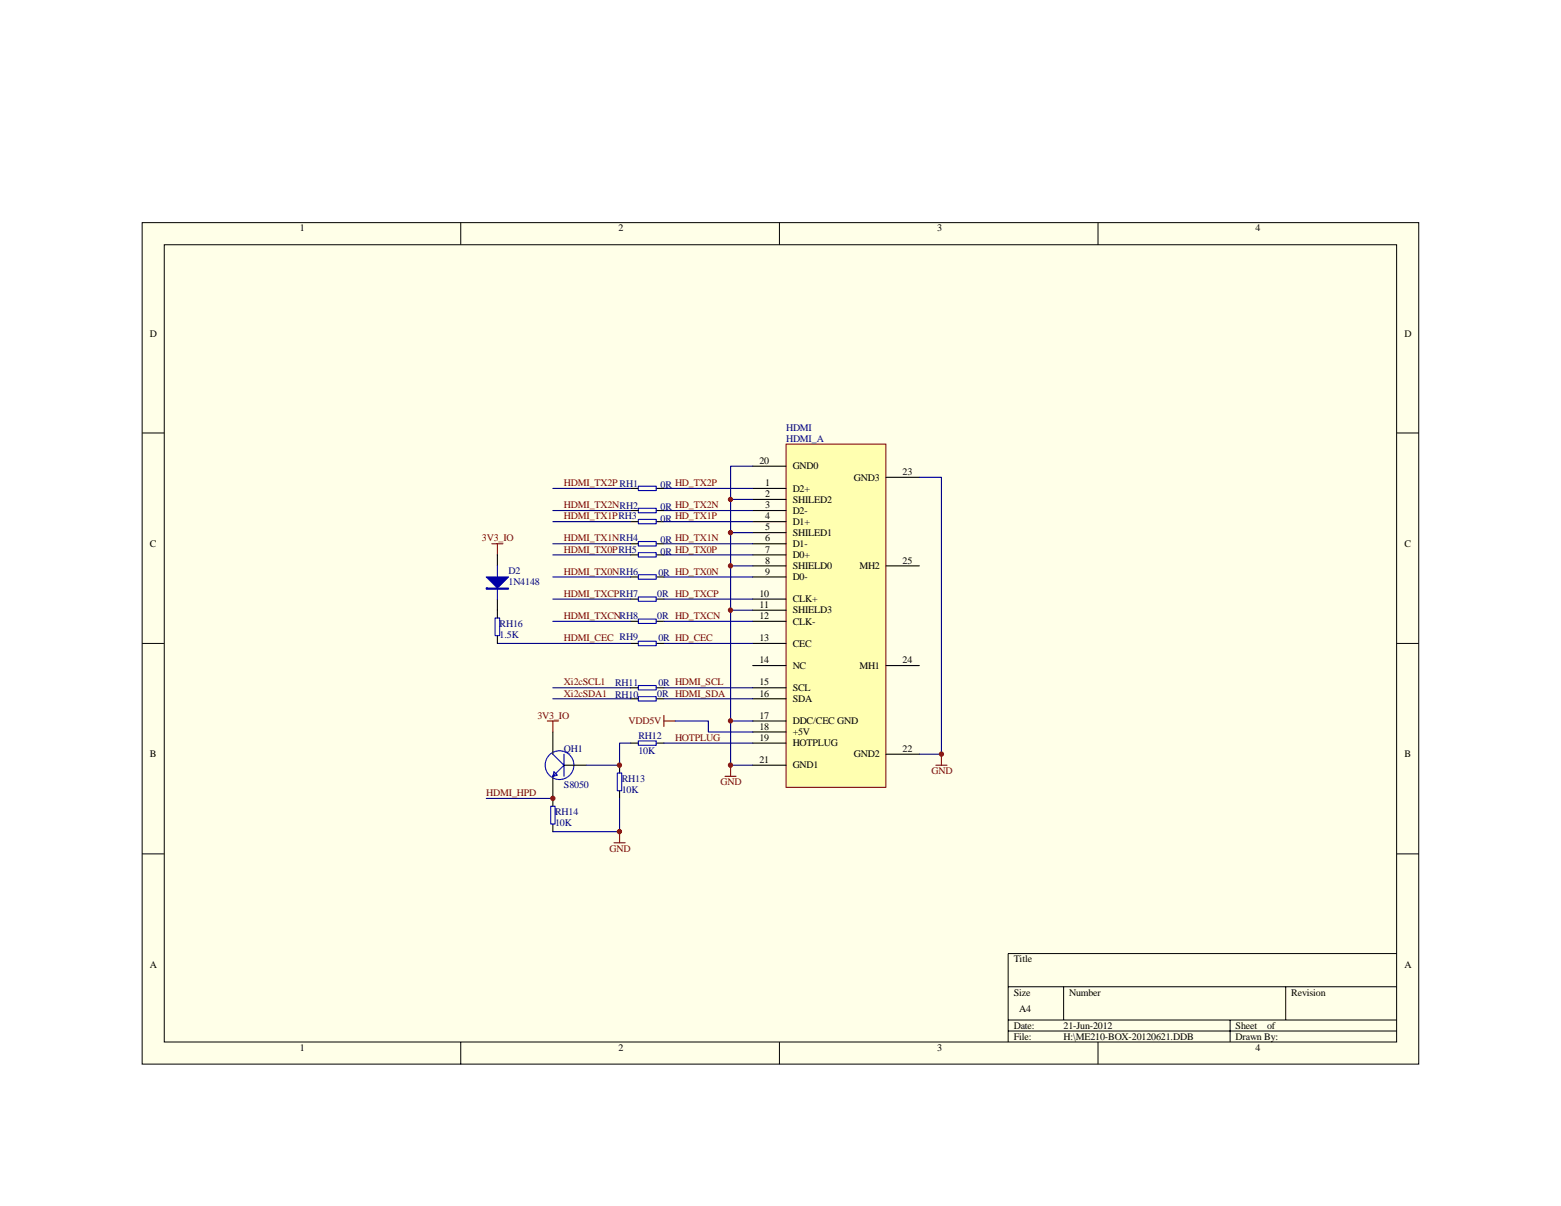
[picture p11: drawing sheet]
<svg xmlns="http://www.w3.org/2000/svg" width="279mm" height="216mm" viewBox="0 0 279 216" stroke-linecap="round" stroke-linejoin="round" font-family="sans-serif">
<path d="M25.4 39.9h228.5v150.6h-228.5z" fill="#ffffe8"/>
<g fill="none" stroke="#000" stroke-width=".18">
<path d="M25.4 39.9h228.5v150.6h-228.5zM82.5 39.9v3.9M139.5 39.9v3.9M196.5 39.9v3.9M29.4 43.8h220.6v142.7h-220.6zM25.4 77.5h4M250 77.5h4M25.4 115.2h4M250 115.2h4M25.4 152.9h4M250 152.9h4M180.4 176.7h69.6"/>
<path d="M190.4 176.7v5.9M230.1 176.7v5.9M250 170.7h-69.6v15.9M82.5 186.6v3.9M139.5 186.6v3.9M180.4 182.6h69.6M180.4 184.6h69.6M196.5 186.6v3.9M220.2 182.6v4"/>
</g>
<path d="M140.7 79.5h17.9v61.4h-17.9z" fill="#ffffb0"/>
<path d="M140.7 79.5h17.9v61.4h-17.9z" fill="none" stroke="#800000" stroke-width=".18"/>
<g fill="none" stroke="#000" stroke-width=".2">
<path d="M89 99.3v2M112.9 87.4h1.4M112.9 91.4h1.4M112.9 93.4h1.4M112.9 97.3h1.4M112.9 99.3h1.4M117.5 87.4h1.3M117.5 91.4h1.3M117.5 93.4h1.3M117.5 97.3h1.3M117.5 99.3h1.3M134.7 87.4h6"/>
<path d="M134.7 89.4h6M134.7 91.4h6M134.7 93.4h6M134.7 95.4h6M134.7 97.3h6M134.7 99.3h6M134.7 83.5h6M158.6 85.4h5.9M89 107.3v3.3M89 113.8v1.4M112.9 103.3h1.4M112.9 107.3h1.4"/>
<path d="M112.9 111.2h1.4M112.9 115.2h1.4M117.5 103.3h1.3M117.5 107.3h1.3M117.5 111.2h1.3M117.5 115.2h1.3M134.7 101.3h6M134.7 103.3h6M134.7 107.3h6M134.7 109.2h6M134.7 111.2h6M134.7 115.2h6"/>
<path d="M134.7 119.1h6M158.6 101.3h5.9M158.6 119.1h5.9M99 131v4M99 139v5.3M100.9 137h4M110.9 137v1.4M112.9 123.1h1.4M112.9 125.1h1.4M112.9 133h1.4M117.5 123.1h1.3M117.5 125.1h1.3"/>
<path d="M117.5 133h1.3M134.7 123.1h6M134.7 125.1h6M134.7 129.1h6M134.7 131h6M134.7 133h6M134.7 137h6M158.6 135h5.9M99 147.5v1.4M110.9 141.6v1.3"/>
</g>
<g fill="none" stroke="#000080" stroke-width=".2">
<path d="M99 87.4h13.9M99 91.4h13.9M99 93.4h13.9M99 97.3h13.9M99 99.3h13.9M118.8 87.4h15.9M118.8 91.4h15.9M118.8 93.4h15.9M118.8 97.3h15.9M118.8 99.3h15.9M130.8 95.4h3.9M130.8 89.4h3.9"/>
<path d="M134.7 83.5h-3.9v53.5h3.9M164.5 85.4h4v49.6h-4M89 115.2h23.9M99 103.3h13.9M99 107.3h13.9M99 111.2h13.9M118.8 103.3h15.9M118.8 107.3h15.9M118.8 111.2h15.9M118.8 115.2h15.9M130.8 109.2h3.9M130.8 101.3h3.9"/>
<path d="M99 123.1h13.9M99 125.1h13.9M112.9 133h-2v4h-6M118.8 123.1h15.9M118.8 125.1h15.9M118.8 133h15.9M120.8 129.1h6v1.9h7.9M130.8 129.1h3.9M87 142.9h12M110.9 142.9v6h-11.9"/>
</g>
<g fill="none" stroke="#00f" stroke-width=".2">
<path d="M114.3 87h3.2v.8h-3.2zM114.3 91h3.2v.8h-3.2zM114.3 93h3.2v.8h-3.2zM114.3 96.9h3.2v.8h-3.2zM114.3 98.9h3.2v.8h-3.2zM88.6 110.6h.8v3.2h-.8zM89 101.3v6M114.3 102.9h3.2v.8h-3.2zM114.3 106.9h3.2v.8h-3.2zM114.3 110.8h3.2v.8h-3.2zM114.3 114.8h3.2v.8h-3.2zM99 135l1.9 2-1.9 2"/>
<path d="M99.2 138.2l.6 .6-.8 .2zM100.9 135v4M110.5 138.4h.8v3.2h-.8zM114.3 124.7h3.2v.8h-3.2zM114.3 122.7h3.2v.8h-3.2zM114.3 132.6h3.2v.8h-3.2zM98.6 144.3h.8v3.2h-.8z"/>
<circle cx="100.1" cy="137" r="2.57"/>
</g>
<path d="M88 97.3h2M89 97.3v2M98 129.1h1.9M99 129.1v1.9M118.8 129.1h2M118.8 128.1v1.9M129.8 139h1.9M130.8 137v2M167.5 137h2M168.5 135v2M109.9 150.9h2M110.9 148.9v2" fill="none" stroke="#800000" stroke-width=".2"/>
<g fill="#00f" stroke="#00f" stroke-width=".2">
<path d="M87 103.3h4l-2 2z"/>
<path d="M87 105.3v.2h4v-.2z" fill-rule="evenodd"/>
</g>
<g fill="#800000" stroke="#800000" stroke-width=".18">
<circle cx="98.9" cy="142.9" r=".39"/>
<circle cx="110.9" cy="137" r=".39"/>
<circle cx="110.9" cy="148.9" r=".39"/>
<circle cx="130.7" cy="137" r=".39"/>
<circle cx="130.7" cy="109.2" r=".39"/>
<circle cx="130.7" cy="101.3" r=".38"/>
<circle cx="130.7" cy="95.4" r=".38"/>
<circle cx="130.7" cy="89.4" r=".38"/>
<circle cx="130.7" cy="129.1" r=".38"/>
<circle cx="168.5" cy="135" r=".38"/>
</g>
<g font-size="1.8">
<text x="53.7" y="41.4">1</text>
<text x="110.7" y="41.4">2</text>
<text x="167.7" y="41.4">3</text>
<text x="224.7" y="41.4">4</text>
<text x="26.8" y="60.3">D</text>
<text x="251.4" y="60.3">D</text>
<text x="135.9" y="83.1">20</text>
<text x="136.9" y="87">1</text>
<text x="136.9" y="89">2</text>
<text x="141.9" y="88">D2+</text>
<text x="141.9" y="90">SHILED2</text>
<text x="141.9" y="84">GND0</text>
<text x="152.8" y="86">GND3</text>
<text x="161.6" y="85">23</text>
<text x="136.9" y="91">3</text>
<text x="136.9" y="93">4</text>
<text x="136.9" y="95">5</text>
<text x="141.9" y="92">D2-</text>
<text x="141.9" y="94">D1+</text>
<text x="141.9" y="95.9">SHILED1</text>
<text x="26.8" y="97.9">C</text>
<text x="136.9" y="96.9">6</text>
<text x="136.9" y="98.9">7</text>
<text x="136.9" y="100.9">8</text>
<text x="141.9" y="97.9">D1-</text>
<text x="141.9" y="99.9">D0+</text>
<text x="141.9" y="101.9">SHIELD0</text>
<text x="153.8" y="101.9">MH2</text>
<text x="161.6" y="100.9">25</text>
<text x="251.4" y="97.9">C</text>
<text x="135.9" y="106.8">10</text>
<text x="136.9" y="102.9">9</text>
<text x="141.9" y="103.9">D0-</text>
<text x="141.9" y="107.8">CLK+</text>
<text x="135.9" y="108.8">11</text>
<text x="135.9" y="110.8">12</text>
<text x="141.9" y="109.8">SHIELD3</text>
<text x="141.9" y="111.8">CLK-</text>
<text x="135.9" y="114.8">13</text>
<text x="135.9" y="118.7">14</text>
<text x="141.9" y="115.8">CEC</text>
<text x="141.9" y="119.7">NC</text>
<text x="153.8" y="119.7">MH1</text>
<text x="161.6" y="118.7">24</text>
<text x="135.9" y="122.7">15</text>
<text x="135.9" y="124.7">16</text>
<text x="141.9" y="123.7">SCL</text>
<text x="141.9" y="125.7">SDA</text>
<text x="135.9" y="128.7">17</text>
<text x="135.9" y="130.6">18</text>
<text x="141.9" y="129.6">DDC/CEC GND</text>
<text x="141.9" y="131.6">+5V</text>
<text x="26.8" y="135.6">B</text>
<text x="135.9" y="132.6">19</text>
<text x="135.9" y="136.6">21</text>
<text x="141.9" y="133.6">HOTPLUG</text>
<text x="141.9" y="137.6">GND1</text>
<text x="152.8" y="135.6">GND2</text>
<text x="161.6" y="134.6">22</text>
<text x="251.4" y="135.6">B</text>
<text x="26.8" y="173.2">A</text>
<text x="181.4" y="172.3">Title</text>
<text x="251.4" y="173.2">A</text>
<text x="181.4" y="178.2">Size</text>
<text x="191.4" y="178.2">Number</text>
<text x="231.1" y="178.2">Revision</text>
<text x="181.4" y="184.2">Date:</text>
<text x="182.4" y="181.2">A4</text>
<text x="190.4" y="184.2">21-Jun-2012</text>
<text x="221.2" y="184.2">Sheet</text>
<text x="226.8" y="184.2">of</text>
<text x="53.7" y="188.1">1</text>
<text x="110.7" y="188.1">2</text>
<text x="167.7" y="188.1">3</text>
<text x="181.4" y="186.1">File:</text>
<text x="190.4" y="186.1">H:\ME210-BOX-20120621.DDB</text>
<text x="221.2" y="186.1">Drawn By:</text>
<text x="224.7" y="188.1">4</text>
</g>
<g font-size="1.8" fill="#000080">
<text x="140.7" y="77.1">HDMI</text>
<text x="140.7" y="79.1">HDMI_A</text>
<text x="118.2" y="87.4">0R HD_TX2P</text>
<text x="118.2" y="91.4">0R HD_TX2N</text>
<text x="118.2" y="93.4">0R HD_TX1P</text>
<text x="118.2" y="97.1">0R HD_TX1N</text>
<text x="118.2" y="99.3">0R HD_TX0P</text>
<text x="91" y="102.7">D2</text>
<text x="91" y="104.7">1N4148</text>
<text x="117.6" y="106.8">0R HD_TXCP</text>
<text x="117.8" y="103.1">0R HD_TX0N</text>
<text x="89.4" y="112.2">RH16</text>
<text x="117.6" y="110.8">0R HD_TXCN</text>
<text x="89.4" y="114.2">1.5K</text>
<text x="117.8" y="114.8">0R HD_CEC</text>
<text x="110.1" y="124.9">RH10</text>
<text x="110.1" y="122.9">RH11</text>
<text x="117.6" y="124.7">0R HDMI_SDA</text>
<text x="117.8" y="122.9">0R HDMI_SCL</text>
<text x="100.9" y="134.6">QH1</text>
<text x="114.3" y="132.2">RH12</text>
<text x="114.3" y="135">10K</text>
<text x="100.9" y="141.1">S8050</text>
<text x="111.3" y="140">RH13</text>
<text x="111.3" y="141.9">10K</text>
<text x="99.4" y="145.9">RH14</text>
<text x="99.4" y="147.9">10K</text>
</g>
<g font-size="1.8" fill="#800000">
<text x="100.9" y="87">HDMI_TX2PRH1</text>
<text x="100.9" y="91">HDMI_TX2NRH2</text>
<text x="100.9" y="93">HDMI_TX1PRH3</text>
<text x="86.3" y="96.9">3V3_IO</text>
<text x="100.9" y="96.9">HDMI_TX1NRH4</text>
<text x="100.9" y="98.9">HDMI_TX0PRH5</text>
<text x="100.9" y="102.9">HDMI_TX0NRH6</text>
<text x="100.9" y="106.8">HDMI_TXCPRH7</text>
<text x="100.9" y="110.8">HDMI_TXCNRH8</text>
<text x="100.9" y="114.8">HDMI_CEC RH9</text>
<text x="100.9" y="122.7">Xi2cSCL1</text>
<text x="100.9" y="124.7">Xi2cSDA1</text>
<text x="96.2" y="128.7">3V3_IO</text>
<text x="112.5" y="129.6">VDD5V</text>
<text x="120.8" y="132.6">HOTPLUG</text>
<text x="87" y="142.5">HDMI_HPD</text>
<text x="129" y="140.5">GND</text>
<text x="166.7" y="138.6">GND</text>
<text x="109.1" y="152.4">GND</text>
</g>
</svg>
